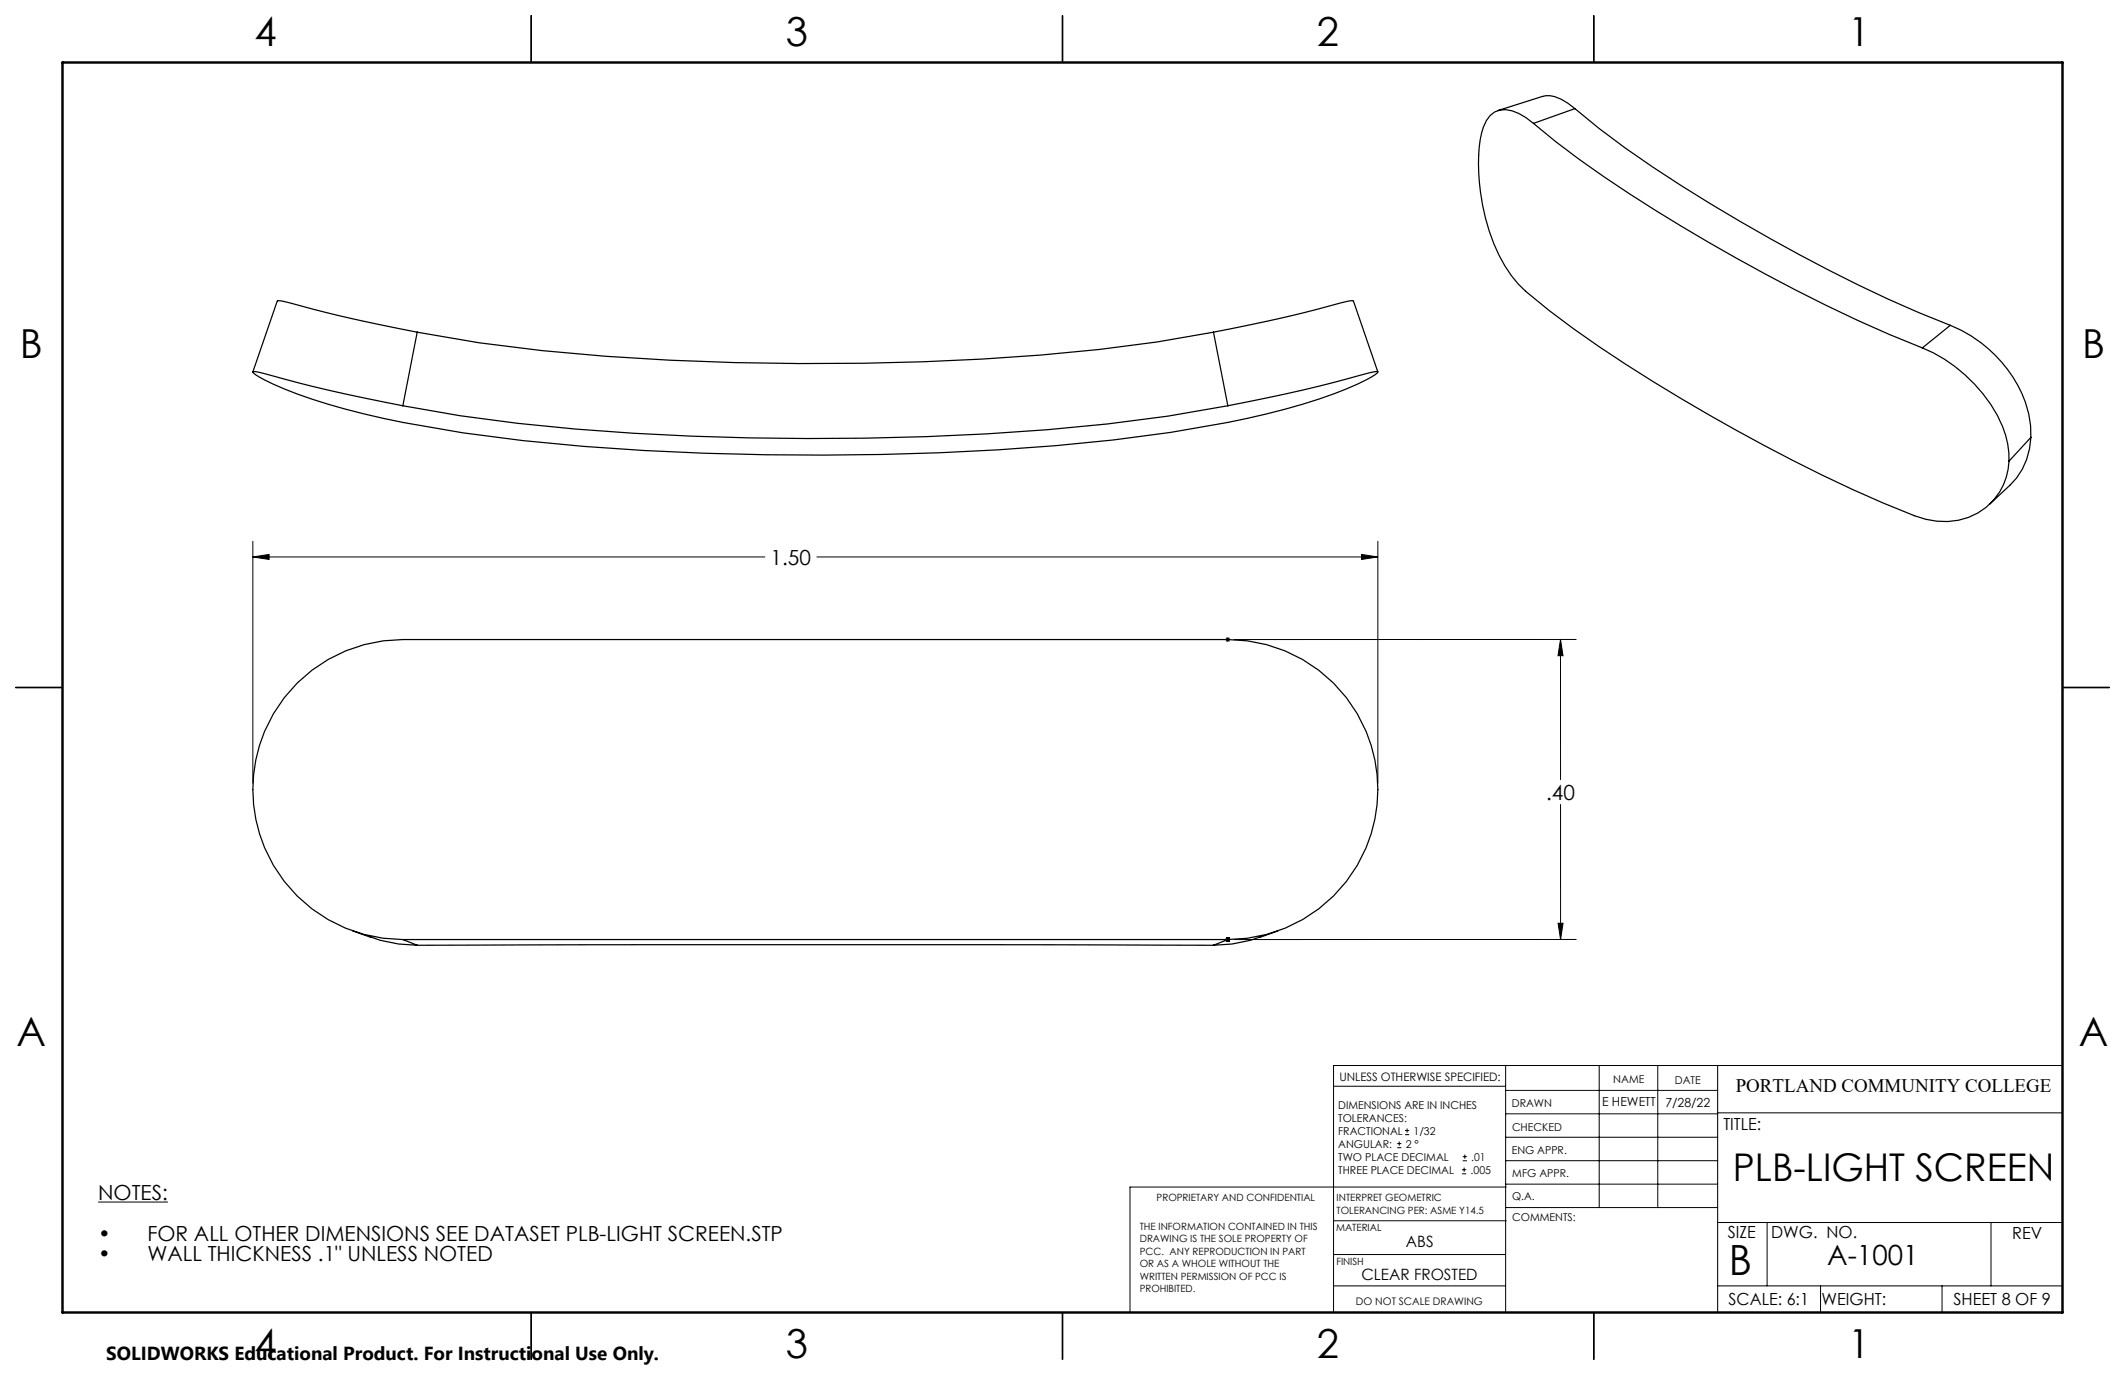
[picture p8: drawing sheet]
<svg xmlns="http://www.w3.org/2000/svg" width="432mm" height="279mm" viewBox="0 0 432 279" stroke-linecap="round" stroke-linejoin="round" font-family="sans-serif">
<g fill="none" stroke="#000" stroke-width=".2">
<path d="M51.4 113.2l3.3-.5v1zM51.4 110v49.2M51.4 113.2h104M166 113.2h114M276.7 112.7l3.3 .5-3.3 .5zM280 110v49.2M249 130h1M249.1 129.6l.7 .7M249.5 129.5v1M249.8 129.6l-.7 .7M317.1 129.9l.5 3.3h-1zM317.1 129.9v28.5"/>
<path d="M320.3 129.9l-69.5 .1M317.1 163.5v27.4M249 190.9h1M249.1 190.6l.8 .7M249.5 190.4v1M249.9 190.6l-.8 .7M316.6 187.6h1l-.5 3.3zM320.3 190.9h-69.5M305.9 216.5v50.2M325 216.5v28.9M336.9 216.5v28.9M349 216.5v50.2"/>
<path d="M419.1 216.5h-148.1v50.2M271 220.7h34.9M283.9 233.2h.8M283.9 232.4h.8M284.3 232v.8M285.5 230.6h.8M285.5 229.7h.8M285.9 229.3v.8M297.1 238.5h.8M297.1 237.7h.8M297.2 235.9h.9M297.2 235h.9"/>
<path d="M297.5 237.3v.8M297.7 234.6v.8M305.9 235.9h43.1M305.9 231.1h43.1M305.9 226.3h43.1M305.9 221.6h43.1M349 226.1h70.1M19.9 244.3h14.2M271 254.9h34.9M271 248.1h35.1M305.9 240.6h43.1M306.1 245.4h42.9"/>
<path d="M306.1 241.2h-76.5v25.5M349 248.4h70.1M359.1 248.4v12.9M404.6 248.4v12.9M271 261.3h34.9M349 261.3h70.1M369.9 261.3v5.4M394.6 261.3v5.4"/>
</g>
<g fill="none" stroke="#000" stroke-width=".25">
<path d="M107.9 3.2v9.5M215.9 3.2v9.5M323.8 3.2v9.5M311.6 25.1a243.3 243.3 0 0 0 35.6 24.1 332.5 332.5 0 0 0 43.4 21.5M311.6 25.1a10.3 10.3 0 0 0-5.6-2.8 4 4 0 0 0-4 2.2 18.6 18.6 0 0 0-1.6 8.8 42.9 42.9 0 0 0 5.4 20.7l1.3 2 1.4 1.7a126.9 126.9 0 0 0 16.5 12.8 376.3 376.3 0 0 0 57.6 31.7l6.4 2.6a14.1 14.1 0 0 0 16.1-3.2 12.7 12.7 0 0 0 3.1-7.9M320 22.1a8.7 8.7 0 0 0-5.9-2.6l-9.7 3M320 22.1a233.5 233.5 0 0 0 33.6 22.9 312.2 312.2 0 0 0 42.7 21.1M320 22.1l-8.4 3M51.4 75.6a3.8 3.8 0 0 1 2.4 .3 298.4 298.4 0 0 0 28.1 6.6M56.3 61.2l-4.9 14.4a6 6 0 0 0 2.4 1.6 103.9 103.9 0 0 0 24.1 7.8 302.3 302.3 0 0 0 40.7 5.7 608.6 608.6 0 0 0 107.6-1.3 216 216 0 0 0 38.5-7.3 64.7 64.7 0 0 0 14.7-5.9l.6-.6M56.4 61.2a6.4 6.4 0 0 1 3.2 .5 287.1 287.1 0 0 0 25.2 5.8M84.8 67.5a360.7 360.7 0 0 0 51.3 5.7 588.8 588.8 0 0 0 87.3-2.2l11.7-1.5 11.5-2"/>
<path d="M84.8 67.5l-2.9 15M246.6 67.5l2.9 15M275 61.2a6.4 6.4 0 0 0-3.3 .5 287.1 287.1 0 0 1-25.1 5.8M275 61.2l5 14.4M280 75.6a3.8 3.8 0 0 0-2.4 .3 298.3 298.3 0 0 1-28.1 6.6M390.6 70.7a30.9 30.9 0 0 1 16.4 16 16.9 16.9 0 0 1 1.2 7M396.3 66.1a26.7 26.7 0 0 1 15.9 18l.4 2.4 .1 2.4M396.3 66.1l-5.7 4.6M81.9 82.5a377.6 377.6 0 0 0 58.5 6.1 603.1 603.1 0 0 0 84.7-2.5l12.2-1.5 12.2-2.1M412.7 88.9a14.1 14.1 0 0 1-4.3 9.7l-4.1 3.9M412.7 88.9l-4.5 4.8M3.2 139.7h9.5"/>
<path d="M419.1 139.7h9.5M71.7 189.2l3.6 1.3M75.3 190.4l2 .7 3.7 .7 3.8 .3M81.9 190.9a30.5 30.5 0 0 1-30.5-30.5 30.5 30.5 0 0 1 30.5-30.4h167.6a30.5 30.5 0 0 1 30.5 30.4 30.5 30.5 0 0 1-30.5 30.5M81.9 190.9h167.6M81.9 190.9l2.9 1.2M84.8 192.1l59-.1 102.8 .1M249.5 190.9l-2.9 1.2M256 190.4l-1.9 .7-3.7 .7-3.8 .3M259.7 189.2l-3.7 1.3M107.9 266.7v9.5M215.9 266.7v9.5"/>
<path d="M323.8 266.7v9.5"/>
</g>
<path d="M12.7 12.7h406.4v254h-406.4z" fill="none" stroke="#000" stroke-width=".5"/>
<g fill="#000">
<path d="M51.4 113.2l3.3-.5v1zM276.7 112.7l3.3 .5-3.3 .5z"/>
<path d="M317.1 129.9l.5 3.3h-1zM316.6 187.6h1l-.5 3.3z"/>
</g>
<text font-size="8.5" x="351.3" y="259">B</text>
<g font-size="8.1">
<text x="51.7" y="9.3">4</text>
<text x="159.7" y="9.3">3</text>
<text x="267.6" y="9.3">2</text>
<text x="375.6" y="9.3">1</text>
<text x="4" y="72.8">B</text>
<text x="423.1" y="72.8">B</text>
<text x="3.3" y="212.5">A</text>
<text x="422.4" y="212.5">A</text>
<text x="51.7" y="276">4</text>
<text x="159.7" y="276">3</text>
<text x="267.6" y="276">2</text>
<text x="375.6" y="276">1</text>
</g>
<text font-size="7.8" x="352.1" y="240">PLB-LIGHT SCREEN</text>
<text font-size="5.6" x="371.3" y="257">A-1001</text>
<g font-size="4.2">
<text x="156.6" y="114.8">1.50</text>
<text x="314.2" y="162.6">.40</text>
<text x="19.9" y="243.8">NOTES:</text>
<text x="19.9" y="252.1">•</text>
<text x="19.9" y="256.3">•</text>
<text x="29.9" y="252.1">FOR ALL OTHER DIMENSIONS SEE DATASET PLB-LIGHT SCREEN.STP</text>
<text x="29.9" y="256.3">WALL THICKNESS .1&quot; UNLESS NOTED</text>
</g>
<text font-size="3.9" x="352.7" y="222">PORTLAND COMMUNITY COLLEGE</text>
<text font-size="3.8" x="21.6" y="276.3">SOLIDWORKS Educational Product. For Instructional Use Only.</text>
<g font-size="3.4">
<text x="350.2" y="229.5">TITLE:</text>
<text x="351.1" y="251.6">SIZE</text>
<text x="359.9" y="251.6">DWG. NO.</text>
<text x="408.9" y="251.7">REV</text>
<text x="351.2" y="265.2">SCALE: 6:1</text>
<text x="370.1" y="265.3">WEIGHT:</text>
<text x="396.9" y="265.2">SHEET 8 OF 9</text>
</g>
<g font-size="3.2">
<text x="285.7" y="253.3">ABS</text>
<text x="276.7" y="260.1">CLEAR FROSTED</text>
</g>
<g font-size="2.5">
<text x="325.5" y="224.8">E HEWETT</text>
<text x="338.4" y="224.9">7/28/22</text>
</g>
<text font-size="2.4" x="272.2" y="219.7">UNLESS OTHERWISE SPECIFIED:</text>
<g font-size="2.2">
<text x="327.8" y="220.1">NAME</text>
<text x="340.3" y="220.2">DATE</text>
<text x="271.9" y="225.3">DIMENSIONS ARE IN INCHES</text>
<text x="271.9" y="227.9">TOLERANCES:</text>
<text x="307.2" y="224.9">DRAWN</text>
<text x="271.9" y="230.6">FRACTIONAL</text>
<text x="271.9" y="233.2">ANGULAR:</text>
<text x="285.6" y="233.2">2 °</text>
<text x="287.2" y="230.6">1/32</text>
<text x="307.3" y="229.8">CHECKED</text>
<text x="271.9" y="238.5">THREE PLACE DECIMAL</text>
<text x="271.9" y="235.9">TWO PLACE DECIMAL</text>
<text x="298.8" y="238.5">.005</text>
<text x="299" y="235.9">.01</text>
<text x="307.2" y="234.5">ENG APPR.</text>
<text x="307.3" y="239.2">MFG APPR.</text>
<text x="307.3" y="243.9">Q.A.</text>
<text x="307.3" y="248.1">COMMENTS:</text>
</g>
<text font-size="2.1" x="275.5" y="265.1">DO NOT SCALE DRAWING</text>
<g font-size="2">
<text x="235" y="244.1">PROPRIETARY AND CONFIDENTIAL</text>
<text x="271.6" y="244.1">INTERPRET GEOMETRIC</text>
<text x="231.6" y="249.9">THE INFORMATION CONTAINED IN THIS</text>
<text x="271.5" y="250.2">MATERIAL</text>
<text x="271.6" y="246.6">TOLERANCING PER: ASME Y14.5</text>
<text x="231.6" y="252.4">DRAWING IS THE SOLE PROPERTY OF</text>
<text x="231.6" y="255">PCC. ANY REPRODUCTION IN PART</text>
<text x="231.6" y="257.5">OR AS A WHOLE WITHOUT THE</text>
<text x="271.5" y="257">FINISH</text>
<text x="231.6" y="260">WRITTEN PERMISSION OF PCC IS</text>
<text x="231.6" y="262.5">PROHIBITED.</text>
</g>
</svg>
